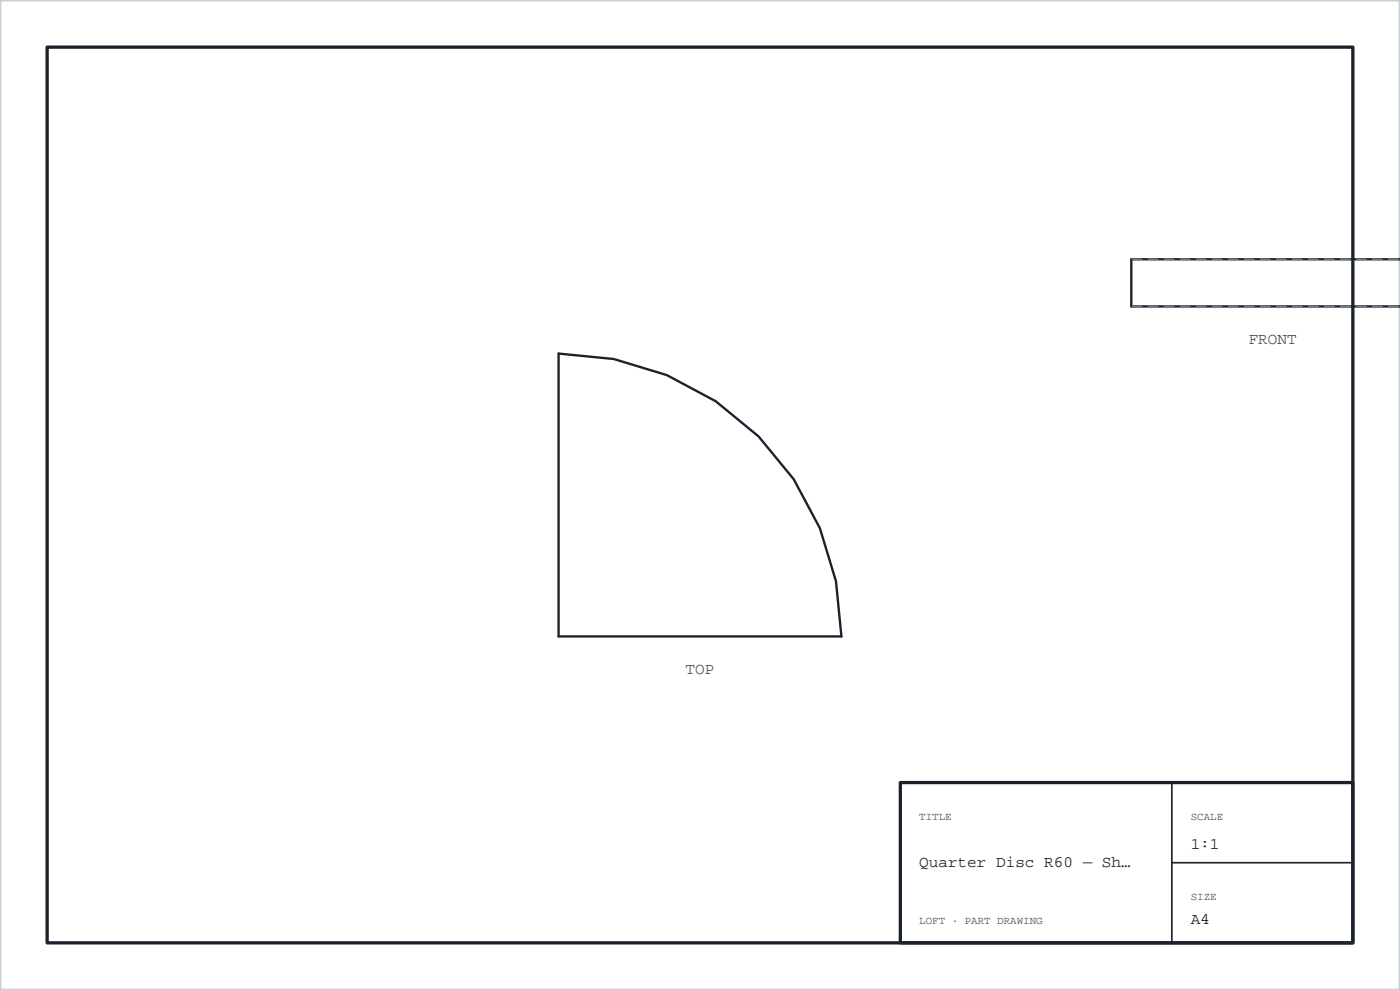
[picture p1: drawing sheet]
<svg xmlns="http://www.w3.org/2000/svg" width="297mm" height="210mm" viewBox="0 0 297 210" stroke-linecap="round" stroke-linejoin="round" font-family="sans-serif">
<path d="M0 0h297v210h-297z" fill-rule="evenodd" fill="#fff" stroke="#c9cfd7" stroke-width=".6"/>
<path d="M10 10h277v190h-277zM191 166h96v34h-96z" fill="none" stroke="#1b222b" stroke-width=".7"/>
<path d="M297.1 55h-57.1v10h57.1M118.5 75l11.7 1.2 11.3 3.4 10.3 5.5 9.1 7.5 7.5 9.1 5.5 10.3 3.4 11.3 1.2 11.7h-60z" fill="none" stroke="#1b222b" stroke-width=".5"/>
<path d="M297.1 55h-57.1M297.1 65h-57.1" fill="none" stroke="#6e7a88" stroke-width=".35" stroke-dasharray="2 1.4"/>
<path d="M248.6 166v34M248.6 183h38.4" fill="none" stroke="#1b222b" stroke-width=".35"/>
<g font-size="3.4" fill="#48525e">
<text x="264.9" y="73">FRONT</text>
<text x="145.4" y="143">TOP</text>
</g>
<g font-size="3.4" fill="#1b222b">
<text x="252.6" y="180">1:1</text>
<text x="195" y="184">Quarter Disc R60 — Sh…</text>
<text x="252.6" y="196">A4</text>
</g>
<g font-size="2.3" fill="#48525e">
<text x="195" y="174">TITLE</text>
<text x="252.6" y="174">SCALE</text>
<text x="252.6" y="191">SIZE</text>
<text x="195" y="196">LOFT · PART DRAWING</text>
</g>
</svg>
